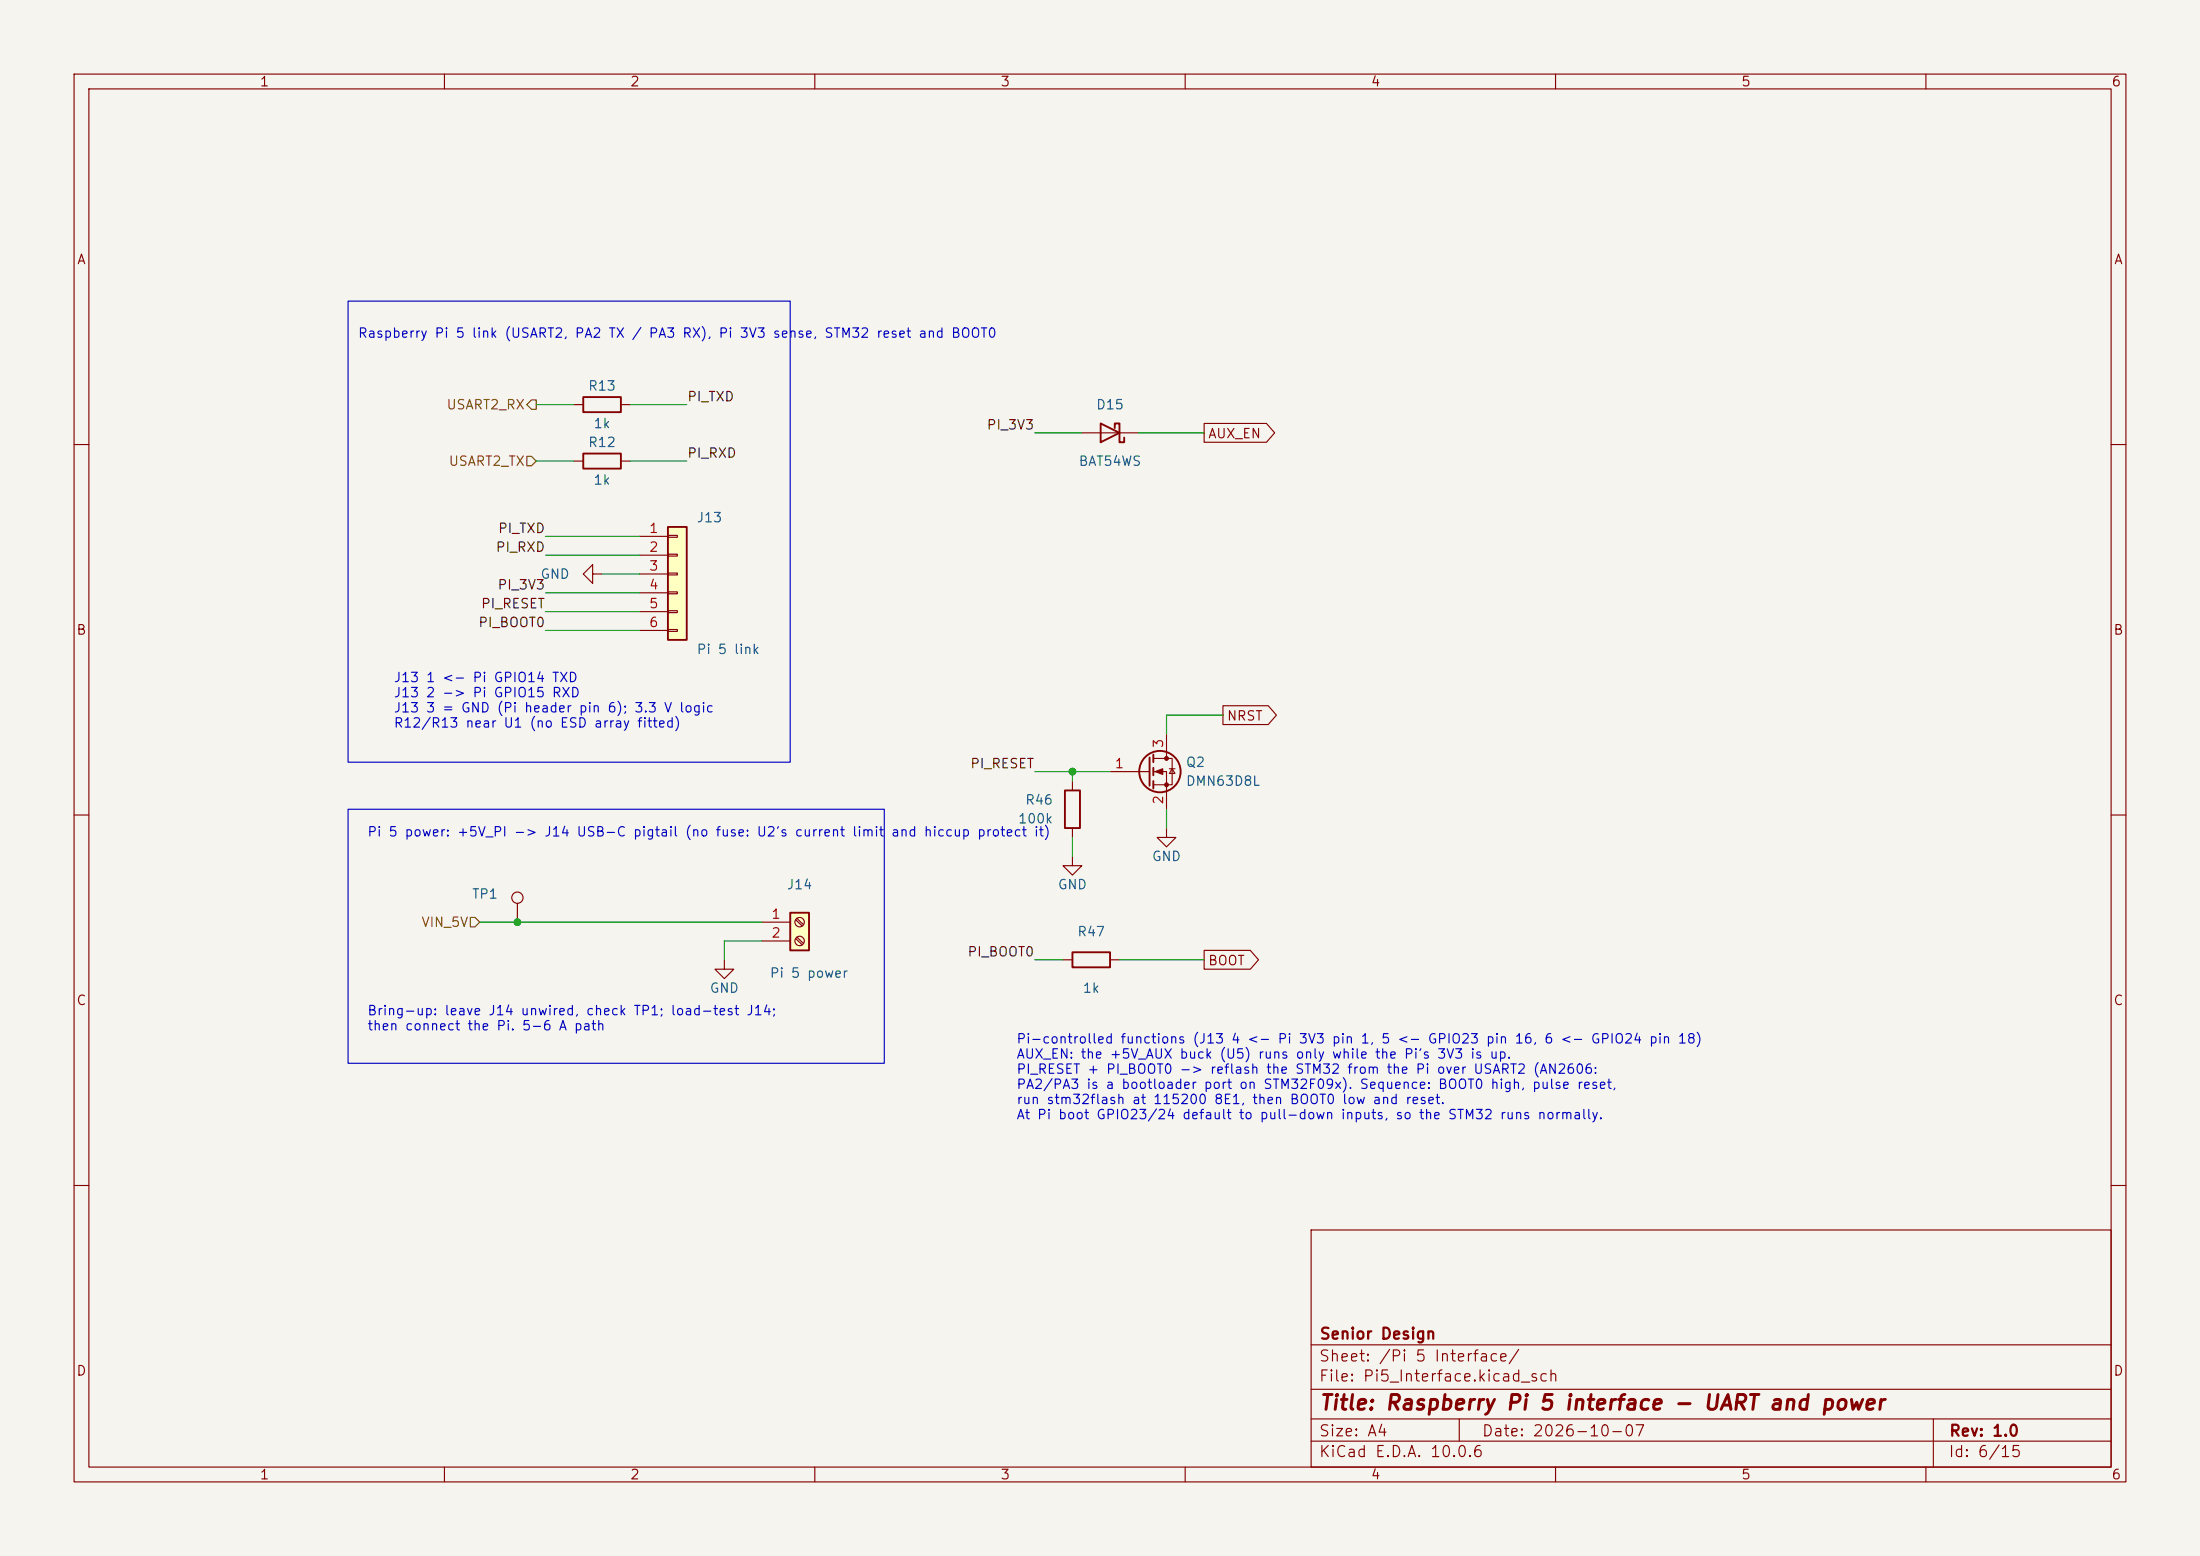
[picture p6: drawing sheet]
(kicad_sch
 (version 20260306)
 (generator "eeschema")
 (generator_version "10.0")
 (paper "A4")
 (title_block
  (title "Raspberry Pi 5 interface - UART and power")
  (date "2026-10-07")
  (rev "1.0")
  (company "Senior Design"))
 (lib_symbols
  (symbol "Connector:Screw_Terminal_01x02"
   (pin_names
    (offset 1.016) (hide yes)) (exclude_from_sim no) (in_bom yes) (on_board yes)
   (in_pos_files yes)
   (duplicate_pin_numbers_are_jumpers no)
   (property "Reference" "J" (at 0 2.54 0) (show_name no) (do_not_autoplace no) (effects (font (size 1.27 1.27))))
   (property "Value" "Screw_Terminal_01x02" (at 0 -5.08 0) (show_name no) (do_not_autoplace no) (effects (font (size 1.27 1.27))))
   (property "Footprint" "" (at 0 0 0) (show_name no) (do_not_autoplace no) (hide yes) (effects (font (size 1.27 1.27))))
   (property "Datasheet" "" (at 0 0 0) (show_name no) (do_not_autoplace no) (hide yes) (effects (font (size 1.27 1.27))))
   (property "Description" "Generic screw terminal, single row, 01x02, script generated (kicad-library-utils/schlib/autogen/connector/)" (at 0 0 0) (show_name no) (do_not_autoplace no) (hide yes) (effects (font (size 1.27 1.27))))
   (symbol "Screw_Terminal_01x02_1_1"
    (rectangle (start -1.27 1.27) (end 1.27 -3.81) (stroke (width 0.254) (type default)) (fill (type background)))
    (polyline (pts (xy -0.5334 0.3302) (xy 0.3302 -0.508)) (stroke (width 0.1524) (type default)) (fill (type none)))
    (polyline (pts (xy -0.5334 -2.2098) (xy 0.3302 -3.048)) (stroke (width 0.1524) (type default)) (fill (type none)))
    (polyline (pts (xy -0.3556 0.508) (xy 0.508 -0.3302)) (stroke (width 0.1524) (type default)) (fill (type none)))
    (polyline (pts (xy -0.3556 -2.032) (xy 0.508 -2.8702)) (stroke (width 0.1524) (type default)) (fill (type none)))
    (circle (center 0 0) (radius 0.635) (stroke (width 0.1524) (type default)) (fill (type none)))
    (circle (center 0 -2.54) (radius 0.635) (stroke (width 0.1524) (type default)) (fill (type none)))
    (pin passive line (at -5.08 0 0) (length 3.81) (name "Pin_1" (effects (font (size 1.27 1.27)))) (number "1" (effects (font (size 1.27 1.27)))))
    (pin passive line (at -5.08 -2.54 0) (length 3.81) (name "Pin_2" (effects (font (size 1.27 1.27)))) (number "2" (effects (font (size 1.27 1.27))))))
   (embedded_fonts no))
  (symbol "Connector:Screw_Terminal_01x03"
   (pin_names
    (offset 1.016) (hide yes)) (exclude_from_sim no) (in_bom yes) (on_board yes)
   (in_pos_files yes)
   (duplicate_pin_numbers_are_jumpers no)
   (property "Reference" "J" (at 0 5.08 0) (show_name no) (do_not_autoplace no) (effects (font (size 1.27 1.27))))
   (property "Value" "Screw_Terminal_01x03" (at 0 -5.08 0) (show_name no) (do_not_autoplace no) (effects (font (size 1.27 1.27))))
   (property "Footprint" "" (at 0 0 0) (show_name no) (do_not_autoplace no) (hide yes) (effects (font (size 1.27 1.27))))
   (property "Datasheet" "" (at 0 0 0) (show_name no) (do_not_autoplace no) (hide yes) (effects (font (size 1.27 1.27))))
   (property "Description" "Generic screw terminal, single row, 01x03, script generated (kicad-library-utils/schlib/autogen/connector/)" (at 0 0 0) (show_name no) (do_not_autoplace no) (hide yes) (effects (font (size 1.27 1.27))))
   (symbol "Screw_Terminal_01x03_1_1"
    (rectangle (start -1.27 3.81) (end 1.27 -3.81) (stroke (width 0.254) (type default)) (fill (type background)))
    (polyline (pts (xy -0.5334 2.8702) (xy 0.3302 2.032)) (stroke (width 0.1524) (type default)) (fill (type none)))
    (polyline (pts (xy -0.5334 0.3302) (xy 0.3302 -0.508)) (stroke (width 0.1524) (type default)) (fill (type none)))
    (polyline (pts (xy -0.5334 -2.2098) (xy 0.3302 -3.048)) (stroke (width 0.1524) (type default)) (fill (type none)))
    (polyline (pts (xy -0.3556 3.048) (xy 0.508 2.2098)) (stroke (width 0.1524) (type default)) (fill (type none)))
    (polyline (pts (xy -0.3556 0.508) (xy 0.508 -0.3302)) (stroke (width 0.1524) (type default)) (fill (type none)))
    (polyline (pts (xy -0.3556 -2.032) (xy 0.508 -2.8702)) (stroke (width 0.1524) (type default)) (fill (type none)))
    (circle (center 0 2.54) (radius 0.635) (stroke (width 0.1524) (type default)) (fill (type none)))
    (circle (center 0 0) (radius 0.635) (stroke (width 0.1524) (type default)) (fill (type none)))
    (circle (center 0 -2.54) (radius 0.635) (stroke (width 0.1524) (type default)) (fill (type none)))
    (pin passive line (at -5.08 2.54 0) (length 3.81) (name "Pin_1" (effects (font (size 1.27 1.27)))) (number "1" (effects (font (size 1.27 1.27)))))
    (pin passive line (at -5.08 0 0) (length 3.81) (name "Pin_2" (effects (font (size 1.27 1.27)))) (number "2" (effects (font (size 1.27 1.27)))))
    (pin passive line (at -5.08 -2.54 0) (length 3.81) (name "Pin_3" (effects (font (size 1.27 1.27)))) (number "3" (effects (font (size 1.27 1.27))))))
   (embedded_fonts no))
  (symbol "Connector:TestPoint"
   (pin_numbers (hide yes))
   (pin_names
    (offset 0.762) (hide yes)) (exclude_from_sim no) (in_bom yes) (on_board yes)
   (in_pos_files yes)
   (duplicate_pin_numbers_are_jumpers no)
   (property "Reference" "TP" (at 0 6.858 0) (show_name no) (do_not_autoplace no) (effects (font (size 1.27 1.27))))
   (property "Value" "TestPoint" (at 0 5.08 0) (show_name no) (do_not_autoplace no) (effects (font (size 1.27 1.27))))
   (property "Footprint" "" (at 5.08 0 0) (show_name no) (do_not_autoplace no) (hide yes) (effects (font (size 1.27 1.27))))
   (property "Datasheet" "" (at 5.08 0 0) (show_name no) (do_not_autoplace no) (hide yes) (effects (font (size 1.27 1.27))))
   (property "Description" "test point" (at 0 0 0) (show_name no) (do_not_autoplace no) (hide yes) (effects (font (size 1.27 1.27))))
   (symbol "TestPoint_0_1"
    (circle (center 0 3.302) (radius 0.762) (stroke (width 0) (type default)) (fill (type none))))
   (symbol "TestPoint_1_1"
    (pin passive line (at 0 0 90) (length 2.54) (name "1" (effects (font (size 1.27 1.27)))) (number "1" (effects (font (size 1.27 1.27))))))
   (embedded_fonts no))
  (symbol "Connector_Generic:Conn_01x06"
   (pin_names
    (offset 1.016) (hide yes)) (exclude_from_sim no) (in_bom yes) (on_board yes)
   (in_pos_files yes)
   (duplicate_pin_numbers_are_jumpers no)
   (property "Reference" "J" (at 0 7.62 0) (show_name no) (do_not_autoplace no) (effects (font (size 1.27 1.27))))
   (property "Value" "Conn_01x06" (at 0 -10.16 0) (show_name no) (do_not_autoplace no) (effects (font (size 1.27 1.27))))
   (property "Footprint" "" (at 0 0 0) (show_name no) (do_not_autoplace no) (hide yes) (effects (font (size 1.27 1.27))))
   (property "Datasheet" "" (at 0 0 0) (show_name no) (do_not_autoplace no) (hide yes) (effects (font (size 1.27 1.27))))
   (property "Description" "Generic connector, single row, 01x06, script generated (kicad-library-utils/schlib/autogen/connector/)" (at 0 0 0) (show_name no) (do_not_autoplace no) (hide yes) (effects (font (size 1.27 1.27))))
   (symbol "Conn_01x06_1_1"
    (rectangle (start -1.27 6.35) (end 1.27 -8.89) (stroke (width 0.254) (type default)) (fill (type background)))
    (rectangle (start -1.27 5.207) (end 0 4.953) (stroke (width 0.1524) (type default)) (fill (type none)))
    (rectangle (start -1.27 2.667) (end 0 2.413) (stroke (width 0.1524) (type default)) (fill (type none)))
    (rectangle (start -1.27 0.127) (end 0 -0.127) (stroke (width 0.1524) (type default)) (fill (type none)))
    (rectangle (start -1.27 -2.413) (end 0 -2.667) (stroke (width 0.1524) (type default)) (fill (type none)))
    (rectangle (start -1.27 -4.953) (end 0 -5.207) (stroke (width 0.1524) (type default)) (fill (type none)))
    (rectangle (start -1.27 -7.493) (end 0 -7.747) (stroke (width 0.1524) (type default)) (fill (type none)))
    (pin passive line (at -5.08 5.08 0) (length 3.81) (name "Pin_1" (effects (font (size 1.27 1.27)))) (number "1" (effects (font (size 1.27 1.27)))))
    (pin passive line (at -5.08 2.54 0) (length 3.81) (name "Pin_2" (effects (font (size 1.27 1.27)))) (number "2" (effects (font (size 1.27 1.27)))))
    (pin passive line (at -5.08 0 0) (length 3.81) (name "Pin_3" (effects (font (size 1.27 1.27)))) (number "3" (effects (font (size 1.27 1.27)))))
    (pin passive line (at -5.08 -2.54 0) (length 3.81) (name "Pin_4" (effects (font (size 1.27 1.27)))) (number "4" (effects (font (size 1.27 1.27)))))
    (pin passive line (at -5.08 -5.08 0) (length 3.81) (name "Pin_5" (effects (font (size 1.27 1.27)))) (number "5" (effects (font (size 1.27 1.27)))))
    (pin passive line (at -5.08 -7.62 0) (length 3.81) (name "Pin_6" (effects (font (size 1.27 1.27)))) (number "6" (effects (font (size 1.27 1.27))))))
   (embedded_fonts no))
  (symbol "Device:D_Schottky"
   (pin_numbers (hide yes))
   (pin_names
    (offset 1.016) (hide yes)) (exclude_from_sim no) (in_bom yes) (on_board yes)
   (in_pos_files yes)
   (duplicate_pin_numbers_are_jumpers no)
   (property "Reference" "D" (at 0 2.54 0) (show_name no) (do_not_autoplace no) (effects (font (size 1.27 1.27))))
   (property "Value" "D_Schottky" (at 0 -2.54 0) (show_name no) (do_not_autoplace no) (effects (font (size 1.27 1.27))))
   (property "Footprint" "" (at 0 0 0) (show_name no) (do_not_autoplace no) (hide yes) (effects (font (size 1.27 1.27))))
   (property "Datasheet" "" (at 0 0 0) (show_name no) (do_not_autoplace no) (hide yes) (effects (font (size 1.27 1.27))))
   (property "Description" "Schottky diode" (at 0 0 0) (show_name no) (do_not_autoplace no) (hide yes) (effects (font (size 1.27 1.27))))
   (symbol "D_Schottky_0_1"
    (polyline (pts (xy -1.905 0.635) (xy -1.905 1.27) (xy -1.27 1.27) (xy -1.27 -1.27) (xy -0.635 -1.27) (xy -0.635 -0.635)) (stroke (width 0.254) (type default)) (fill (type none)))
    (polyline (pts (xy 1.27 1.27) (xy 1.27 -1.27) (xy -1.27 0) (xy 1.27 1.27)) (stroke (width 0.254) (type default)) (fill (type none)))
    (polyline (pts (xy 1.27 0) (xy -1.27 0)) (stroke (width 0) (type default)) (fill (type none))))
   (symbol "D_Schottky_1_1"
    (pin passive line (at -3.81 0 0) (length 2.54) (name "K" (effects (font (size 1.27 1.27)))) (number "1" (effects (font (size 1.27 1.27)))))
    (pin passive line (at 3.81 0 180) (length 2.54) (name "A" (effects (font (size 1.27 1.27)))) (number "2" (effects (font (size 1.27 1.27))))))
   (embedded_fonts no))
  (symbol "Device:R"
   (pin_numbers (hide yes))
   (pin_names
    (offset 0)) (exclude_from_sim no) (in_bom yes) (on_board yes)
   (in_pos_files yes)
   (duplicate_pin_numbers_are_jumpers no)
   (property "Reference" "R" (at 2.032 0 90) (show_name no) (do_not_autoplace no) (effects (font (size 1.27 1.27))))
   (property "Value" "R" (at 0 0 90) (show_name no) (do_not_autoplace no) (effects (font (size 1.27 1.27))))
   (property "Footprint" "" (at -1.778 0 90) (show_name no) (do_not_autoplace no) (hide yes) (effects (font (size 1.27 1.27))))
   (property "Datasheet" "" (at 0 0 0) (show_name no) (do_not_autoplace no) (hide yes) (effects (font (size 1.27 1.27))))
   (property "Description" "Resistor" (at 0 0 0) (show_name no) (do_not_autoplace no) (hide yes) (effects (font (size 1.27 1.27))))
   (symbol "R_0_1"
    (rectangle (start -1.016 -2.54) (end 1.016 2.54) (stroke (width 0.254) (type default)) (fill (type none))))
   (symbol "R_1_1"
    (pin passive line (at 0 3.81 270) (length 1.27) (name "" (effects (font (size 1.27 1.27)))) (number "1" (effects (font (size 1.27 1.27)))))
    (pin passive line (at 0 -3.81 90) (length 1.27) (name "" (effects (font (size 1.27 1.27)))) (number "2" (effects (font (size 1.27 1.27))))))
   (embedded_fonts no))
  (symbol "Transistor_FET:2N7002"
   (pin_names
    (offset 0) (hide yes)) (exclude_from_sim no) (in_bom yes) (on_board yes)
   (in_pos_files yes)
   (duplicate_pin_numbers_are_jumpers no)
   (property "Reference" "Q" (at 5.08 1.905 0) (show_name no) (do_not_autoplace no) (effects (font (size 1.27 1.27)) (justify left)))
   (property "Value" "2N7002" (at 5.08 0 0) (show_name no) (do_not_autoplace no) (effects (font (size 1.27 1.27)) (justify left)))
   (property "Footprint" "Package_TO_SOT_SMD:SOT-23" (at 5.08 -1.905 0) (show_name no) (do_not_autoplace no) (hide yes) (effects (font (size 1.27 1.27)
    (italic yes)) (justify left)))
   (property "Datasheet" "https://www.onsemi.com/pub/Collateral/NDS7002A-D.PDF" (at 5.08 -3.81 0) (show_name no) (do_not_autoplace no) (hide yes) (effects (font (size 1.27 1.27)) (justify left)))
   (property "Description" "0.115A Id, 60V Vds, N-Channel MOSFET, SOT-23" (at 0 0 0) (show_name no) (do_not_autoplace no) (hide yes) (effects (font (size 1.27 1.27))))
   (symbol "2N7002_0_1"
    (polyline (pts (xy 0.254 1.905) (xy 0.254 -1.905)) (stroke (width 0.254) (type default)) (fill (type none)))
    (polyline (pts (xy 0.254 0) (xy -2.54 0)) (stroke (width 0) (type default)) (fill (type none)))
    (polyline (pts (xy 0.762 2.286) (xy 0.762 1.27)) (stroke (width 0.254) (type default)) (fill (type none)))
    (polyline (pts (xy 0.762 0.508) (xy 0.762 -0.508)) (stroke (width 0.254) (type default)) (fill (type none)))
    (polyline (pts (xy 0.762 -1.27) (xy 0.762 -2.286)) (stroke (width 0.254) (type default)) (fill (type none)))
    (polyline (pts (xy 0.762 -1.778) (xy 3.302 -1.778) (xy 3.302 1.778) (xy 0.762 1.778)) (stroke (width 0) (type default)) (fill (type none)))
    (polyline (pts (xy 1.016 0) (xy 2.032 0.381) (xy 2.032 -0.381) (xy 1.016 0)) (stroke (width 0) (type default)) (fill (type outline)))
    (circle (center 1.651 0) (radius 2.794) (stroke (width 0.254) (type default)) (fill (type none)))
    (polyline (pts (xy 2.54 2.54) (xy 2.54 1.778)) (stroke (width 0) (type default)) (fill (type none)))
    (circle (center 2.54 1.778) (radius 0.254) (stroke (width 0) (type default)) (fill (type outline)))
    (circle (center 2.54 -1.778) (radius 0.254) (stroke (width 0) (type default)) (fill (type outline)))
    (polyline (pts (xy 2.54 -2.54) (xy 2.54 0) (xy 0.762 0)) (stroke (width 0) (type default)) (fill (type none)))
    (polyline (pts (xy 2.921 0.381) (xy 3.683 0.381)) (stroke (width 0) (type default)) (fill (type none)))
    (polyline (pts (xy 3.302 0.381) (xy 2.921 -0.254) (xy 3.683 -0.254) (xy 3.302 0.381)) (stroke (width 0) (type default)) (fill (type none))))
   (symbol "2N7002_1_1"
    (pin input line (at -5.08 0 0) (length 2.54) (name "G" (effects (font (size 1.27 1.27)))) (number "1" (effects (font (size 1.27 1.27)))))
    (pin passive line (at 2.54 -5.08 90) (length 2.54) (name "S" (effects (font (size 1.27 1.27)))) (number "2" (effects (font (size 1.27 1.27)))))
    (pin passive line (at 2.54 5.08 270) (length 2.54) (name "D" (effects (font (size 1.27 1.27)))) (number "3" (effects (font (size 1.27 1.27))))))
   (embedded_fonts no))
  (symbol "power:GND"
   (power global)
   (pin_names
    (offset 0)) (exclude_from_sim no) (in_bom yes) (on_board yes)
   (in_pos_files yes)
   (duplicate_pin_numbers_are_jumpers no)
   (property "Reference" "#PWR" (at 0 -6.35 0) (show_name no) (do_not_autoplace no) (hide yes) (effects (font (size 1.27 1.27))))
   (property "Value" "GND" (at 0 -3.81 0) (show_name no) (do_not_autoplace no) (effects (font (size 1.27 1.27))))
   (property "Footprint" "" (at 0 0 0) (show_name no) (do_not_autoplace no) (hide yes) (effects (font (size 1.27 1.27))))
   (property "Datasheet" "" (at 0 0 0) (show_name no) (do_not_autoplace no) (hide yes) (effects (font (size 1.27 1.27))))
   (property "Description" "Power symbol creates a global label with name \"GND\" , ground" (at 0 0 0) (show_name no) (do_not_autoplace no) (hide yes) (effects (font (size 1.27 1.27))))
   (symbol "GND_0_1"
    (polyline (pts (xy 0 0) (xy 0 -1.27) (xy 1.27 -1.27) (xy 0 -2.54) (xy -1.27 -1.27) (xy 0 -1.27)) (stroke (width 0) (type default)) (fill (type none))))
   (symbol "GND_1_1"
    (pin power_in line (at 0 0 270) (length 0) (hide yes) (name "GND" (effects (font (size 1.27 1.27)))) (number "1" (effects (font (size 1.27 1.27))))))
   (embedded_fonts no)))
 (rectangle
  (start 46.99 40.64)
  (end 106.68 102.87)
  (stroke (width 0) (type default))
  (fill (type none)))
 (rectangle
  (start 46.99 109.22)
  (end 119.38 143.51)
  (stroke (width 0) (type default))
  (fill (type none)))
 (text "J13 1 <- Pi GPIO14 TXD\nJ13 2 -> Pi GPIO15 RXD\nJ13 3 = GND (Pi header pin 6); 3.3 V logic\nR12/R13 near U1 (no ESD array fitted)"
  (exclude_from_sim no)
  (at 53.09 90.93 0)
  (effects (font (size 1.27 1.27)) (justify left top)))
 (text "Raspberry Pi 5 link (USART2, PA2 TX / PA3 RX), Pi 3V3 sense, STM32 reset and BOOT0"
  (exclude_from_sim no)
  (at 48.26 44.45 0)
  (effects (font (size 1.27 1.27)) (justify left top)))
 (text "Bring-up: leave J14 unwired, check TP1; load-test J14;\nthen connect the Pi. 5-6 A path"
  (exclude_from_sim no)
  (at 49.53 135.89 0)
  (effects (font (size 1.27 1.27)) (justify left top)))
 (text "Pi 5 power: +5V_PI -> J14 USB-C pigtail (no fuse: U2's current limit and hiccup protect it)"
  (exclude_from_sim no)
  (at 49.53 111.76 0)
  (effects (font (size 1.27 1.27)) (justify left top)))
 (text "Pi-controlled functions (J13 4 <- Pi 3V3 pin 1, 5 <- GPIO23 pin 16, 6 <- GPIO24 pin 18)\nAUX_EN: the +5V_AUX buck (U5) runs only while the Pi's 3V3 is up.\nPI_RESET + PI_BOOT0 -> reflash the STM32 from the Pi over USART2 (AN2606:\nPA2/PA3 is a bootloader port on STM32F09x). Sequence: BOOT0 high, pulse reset,\nrun stm32flash at 115200 8E1, then BOOT0 low and reset.\nAt Pi boot GPIO23/24 default to pull-down inputs, so the STM32 runs normally."
  (exclude_from_sim no)
  (at 137.16 139.7 0)
  (effects (font (size 1.27 1.27)) (justify left top)))
 (junction
  (at 69.85 124.46)
  (diameter 0)
  (color 0 0 0 0))
 (junction
  (at 144.78 104.14)
  (diameter 0)
  (color 0 0 0 0))
 (wire
  (pts (xy 102.87 127) (xy 97.79 127))
  (stroke (width 0) (type default)))
 (wire
  (pts (xy 72.39 54.61) (xy 77.47 54.61))
  (stroke (width 0) (type default)))
 (wire
  (pts (xy 153.67 58.42) (xy 162.56 58.42))
  (stroke (width 0) (type default)))
 (wire
  (pts (xy 64.77 124.46) (xy 69.85 124.46))
  (stroke (width 0) (type default)))
 (wire
  (pts (xy 85.09 62.23) (xy 92.71 62.23))
  (stroke (width 0) (type default)))
 (wire
  (pts (xy 86.36 77.47) (xy 81.28 77.47))
  (stroke (width 0) (type default)))
 (wire
  (pts (xy 72.39 62.23) (xy 77.47 62.23))
  (stroke (width 0) (type default)))
 (wire
  (pts (xy 69.85 124.46) (xy 102.87 124.46))
  (stroke (width 0) (type default)))
 (wire
  (pts (xy 144.78 113.03) (xy 144.78 115.57))
  (stroke (width 0) (type default)))
 (wire
  (pts (xy 139.7 129.54) (xy 143.51 129.54))
  (stroke (width 0) (type default)))
 (wire
  (pts (xy 86.36 85.09) (xy 73.66 85.09))
  (stroke (width 0) (type default)))
 (wire
  (pts (xy 139.7 58.42) (xy 146.05 58.42))
  (stroke (width 0) (type default)))
 (wire
  (pts (xy 85.09 54.61) (xy 92.71 54.61))
  (stroke (width 0) (type default)))
 (wire
  (pts (xy 73.66 72.39) (xy 86.36 72.39))
  (stroke (width 0) (type default)))
 (wire
  (pts (xy 73.66 74.93) (xy 86.36 74.93))
  (stroke (width 0) (type default)))
 (wire
  (pts (xy 86.36 82.55) (xy 73.66 82.55))
  (stroke (width 0) (type default)))
 (wire
  (pts (xy 139.7 104.14) (xy 149.86 104.14))
  (stroke (width 0) (type default)))
 (wire
  (pts (xy 144.78 104.14) (xy 144.78 105.41))
  (stroke (width 0) (type default)))
 (wire
  (pts (xy 151.13 129.54) (xy 162.56 129.54))
  (stroke (width 0) (type default)))
 (wire
  (pts (xy 86.36 80.01) (xy 73.66 80.01))
  (stroke (width 0) (type default)))
 (wire
  (pts (xy 97.79 127) (xy 97.79 129.54))
  (stroke (width 0) (type default)))
 (wire
  (pts (xy 157.48 99.06) (xy 157.48 96.52))
  (stroke (width 0) (type default)))
 (wire
  (pts (xy 157.48 109.22) (xy 157.48 111.76))
  (stroke (width 0) (type default)))
 (wire
  (pts (xy 157.48 96.52) (xy 165.1 96.52))
  (stroke (width 0) (type default)))
 (label "PI_BOOT0"
  (at 73.66 85.09 180)
  (effects (font (size 1.27 1.27)) (justify right bottom)))
 (label "PI_3V3"
  (at 73.66 80.01 180)
  (effects (font (size 1.27 1.27)) (justify right bottom)))
 (label "PI_BOOT0"
  (at 139.7 129.54 180)
  (effects (font (size 1.27 1.27)) (justify right bottom)))
 (label "PI_RXD"
  (at 73.66 74.93 180)
  (effects (font (size 1.27 1.27)) (justify right bottom)))
 (label "PI_3V3"
  (at 139.7 58.42 180)
  (effects (font (size 1.27 1.27)) (justify right bottom)))
 (label "PI_TXD"
  (at 92.71 54.61 0)
  (effects (font (size 1.27 1.27)) (justify left bottom)))
 (label "PI_TXD"
  (at 73.66 72.39 180)
  (effects (font (size 1.27 1.27)) (justify right bottom)))
 (label "PI_RESET"
  (at 73.66 82.55 180)
  (effects (font (size 1.27 1.27)) (justify right bottom)))
 (label "PI_RXD"
  (at 92.71 62.23 0)
  (effects (font (size 1.27 1.27)) (justify left bottom)))
 (label "PI_RESET"
  (at 139.7 104.14 180)
  (effects (font (size 1.27 1.27)) (justify right bottom)))
 (global_label "BOOT"
  (shape output)
  (at 162.56 129.54 0)
  (fields_autoplaced yes)
  (effects (font (size 1.27 1.27)) (justify left))
  (property "Intersheetrefs" "${INTERSHEET_REFS}" (at 162.56 129.54 0) (hide yes) (show_name no) (do_not_autoplace no) (effects (font (size 1.27 1.27)))))
 (global_label "AUX_EN"
  (shape output)
  (at 162.56 58.42 0)
  (fields_autoplaced yes)
  (effects (font (size 1.27 1.27)) (justify left))
  (property "Intersheetrefs" "${INTERSHEET_REFS}" (at 162.56 58.42 0) (hide yes) (show_name no) (do_not_autoplace no) (effects (font (size 1.27 1.27)))))
 (global_label "NRST"
  (shape output)
  (at 165.1 96.52 0)
  (fields_autoplaced yes)
  (effects (font (size 1.27 1.27)) (justify left))
  (property "Intersheetrefs" "${INTERSHEET_REFS}" (at 165.1 96.52 0) (hide yes) (show_name no) (do_not_autoplace no) (effects (font (size 1.27 1.27)))))
 (hierarchical_label "VIN_5V"
  (shape input)
  (at 64.77 124.46 180)
  (effects (font (size 1.27 1.27)) (justify right)))
 (hierarchical_label "USART2_TX"
  (shape input)
  (at 72.39 62.23 180)
  (effects (font (size 1.27 1.27)) (justify right)))
 (hierarchical_label "USART2_RX"
  (shape output)
  (at 72.39 54.61 180)
  (effects (font (size 1.27 1.27)) (justify right)))
 (symbol
  (lib_id "Device:R")
  (at 81.28 62.23 90)
  (unit 1)
  (body_style 1)
  (exclude_from_sim no)
  (in_bom yes)
  (on_board yes)
  (in_pos_files yes)
  (dnp no)
  (property "Reference" "R12" (at 81.28 59.69 90) (show_name no) (do_not_autoplace no) (effects (font (size 1.27 1.27))))
  (property "Value" "1k" (at 81.28 64.77 90) (show_name no) (do_not_autoplace no) (effects (font (size 1.27 1.27))))
  (property "Footprint" "Resistor_SMD:R_0805_2012Metric" (at 81.28 62.23 0) (hide yes) (show_name no) (do_not_autoplace no) (effects (font (size 1.27 1.27))))
  (property "Datasheet" "~" (at 81.28 62.23 0) (hide yes) (show_name no) (do_not_autoplace no) (effects (font (size 1.27 1.27))))
  (property "Description" "Series 1k on UART TX (PA2 USART2_TX -> Pi RXD). Limits injection into PA2/PA3 (TTa, 5 mA max) if either side is unpowered, and stops the STM32 back-powering the Pi. Place near U1." (at 81.28 62.23 0) (hide yes) (show_name no) (do_not_autoplace no) (effects (font (size 1.27 1.27))))
  (pin "1")
  (pin "2"))
 (symbol
  (lib_id "power:GND")
  (at 97.79 129.54 0)
  (unit 1)
  (body_style 1)
  (exclude_from_sim no)
  (in_bom yes)
  (on_board yes)
  (in_pos_files yes)
  (dnp no)
  (property "Reference" "#PWR075" (at 97.79 137.16 0) (hide yes) (show_name no) (do_not_autoplace no) (effects (font (size 1.27 1.27))))
  (property "Value" "GND" (at 97.79 133.35 0) (show_name no) (do_not_autoplace no) (effects (font (size 1.27 1.27))))
  (property "Footprint" "" (at 97.79 129.54 0) (hide yes) (show_name no) (do_not_autoplace no) (effects (font (size 1.27 1.27))))
  (property "Datasheet" "" (at 97.79 129.54 0) (hide yes) (show_name no) (do_not_autoplace no) (effects (font (size 1.27 1.27))))
  (property "Description" "" (at 97.79 129.54 0) (hide yes) (show_name no) (do_not_autoplace no) (effects (font (size 1.27 1.27))))
  (pin "1"))
 (symbol
  (lib_id "power:GND")
  (at 157.48 111.76 0)
  (unit 1)
  (body_style 1)
  (exclude_from_sim no)
  (in_bom yes)
  (on_board yes)
  (in_pos_files yes)
  (dnp no)
  (property "Reference" "#PWR0163" (at 157.48 115.57 0) (hide yes) (show_name no) (do_not_autoplace no) (effects (font (size 1.27 1.27))))
  (property "Value" "GND" (at 157.48 115.57 0) (show_name no) (do_not_autoplace no) (effects (font (size 1.27 1.27))))
  (property "Footprint" "" (at 157.48 111.76 0) (hide yes) (show_name no) (do_not_autoplace no) (effects (font (size 1.27 1.27))))
  (property "Datasheet" "~" (at 157.48 111.76 0) (hide yes) (show_name no) (do_not_autoplace no) (effects (font (size 1.27 1.27))))
  (property "Description" "" (at 157.48 111.76 0) (hide yes) (show_name no) (do_not_autoplace no) (effects (font (size 1.27 1.27))))
  (pin "1"))
 (symbol
  (lib_id "Transistor_FET:2N7002")
  (at 154.94 104.14 0)
  (unit 1)
  (body_style 1)
  (exclude_from_sim no)
  (in_bom yes)
  (on_board yes)
  (in_pos_files yes)
  (dnp no)
  (property "Reference" "Q2" (at 160.02 102.87 0) (show_name no) (do_not_autoplace no) (effects (font (size 1.27 1.27)) (justify left)))
  (property "Value" "DMN63D8L" (at 160.02 105.41 0) (show_name no) (do_not_autoplace no) (effects (font (size 1.27 1.27)) (justify left)))
  (property "Footprint" "Package_TO_SOT_SMD:SOT-23" (at 154.94 104.14 0) (hide yes) (show_name no) (do_not_autoplace no) (effects (font (size 1.27 1.27))))
  (property "Datasheet" "https://www.diodes.com/assets/Datasheets/DMN63D8L.pdf" (at 154.94 104.14 0) (hide yes) (show_name no) (do_not_autoplace no) (effects (font (size 1.27 1.27))))
  (property "Description" "Lets the Pi reset the STM32: PI_RESET high pulls NRST low (open drain, so SW1 and the SWD probe still work). R46 keeps it off when the Pi is off or unplugged." (at 154.94 104.14 0) (hide yes) (show_name no) (do_not_autoplace no) (effects (font (size 1.27 1.27))))
  (property "Manufacturer" "Diodes Incorporated" (at 154.94 104.14 0) (hide yes) (show_name no) (do_not_autoplace no) (effects (font (size 1.27 1.27))))
  (property "MPN" "DMN63D8L-7" (at 154.94 104.14 0) (hide yes) (show_name no) (do_not_autoplace no) (effects (font (size 1.27 1.27))))
  (pin "1")
  (pin "2")
  (pin "3"))
 (symbol
  (lib_id "Device:R")
  (at 144.78 109.22 0)
  (unit 1)
  (body_style 1)
  (exclude_from_sim no)
  (in_bom yes)
  (on_board yes)
  (in_pos_files yes)
  (dnp no)
  (property "Reference" "R46" (at 142.24 107.95 0) (show_name no) (do_not_autoplace no) (effects (font (size 1.27 1.27)) (justify right)))
  (property "Value" "100k" (at 142.24 110.49 0) (show_name no) (do_not_autoplace no) (effects (font (size 1.27 1.27)) (justify right)))
  (property "Footprint" "Resistor_SMD:R_0805_2012Metric" (at 144.78 109.22 0) (hide yes) (show_name no) (do_not_autoplace no) (effects (font (size 1.27 1.27))))
  (property "Datasheet" "~" (at 144.78 109.22 0) (hide yes) (show_name no) (do_not_autoplace no) (effects (font (size 1.27 1.27))))
  (property "Description" "Q2 gate pull-down." (at 144.78 109.22 0) (hide yes) (show_name no) (do_not_autoplace no) (effects (font (size 1.27 1.27))))
  (pin "1")
  (pin "2"))
 (symbol
  (lib_id "power:GND")
  (at 81.28 77.47 270)
  (unit 1)
  (body_style 1)
  (exclude_from_sim no)
  (in_bom yes)
  (on_board yes)
  (in_pos_files yes)
  (dnp no)
  (property "Reference" "#PWR0160" (at 81.28 81.28 90) (hide yes) (show_name no) (do_not_autoplace no) (effects (font (size 1.27 1.27))))
  (property "Value" "GND" (at 74.93 77.47 90) (show_name no) (do_not_autoplace no) (effects (font (size 1.27 1.27))))
  (property "Footprint" "" (at 81.28 77.47 0) (hide yes) (show_name no) (do_not_autoplace no) (effects (font (size 1.27 1.27))))
  (property "Datasheet" "~" (at 81.28 77.47 0) (hide yes) (show_name no) (do_not_autoplace no) (effects (font (size 1.27 1.27))))
  (property "Description" "" (at 81.28 77.47 0) (hide yes) (show_name no) (do_not_autoplace no) (effects (font (size 1.27 1.27))))
  (pin "1"))
 (symbol
  (lib_id "Connector:TestPoint")
  (at 69.85 124.46 0)
  (unit 1)
  (body_style 1)
  (exclude_from_sim no)
  (in_bom yes)
  (on_board yes)
  (in_pos_files yes)
  (dnp no)
  (property "Reference" "TP1" (at 67.31 120.65 0) (show_name no) (do_not_autoplace no) (effects (font (size 1.27 1.27)) (justify right)))
  (property "Value" "+5V_PI" (at 69.85 128.27 0) (hide yes) (show_name no) (do_not_autoplace no) (effects (font (size 1.27 1.27))))
  (property "Footprint" "TestPoint:TestPoint_Keystone_5000-5004_Miniature" (at 69.85 124.46 0) (hide yes) (show_name no) (do_not_autoplace no) (effects (font (size 1.27 1.27))))
  (property "Datasheet" "https://www.keyelco.com/product-pdf.cfm?p=1309" (at 69.85 124.46 0) (hide yes) (show_name no) (do_not_autoplace no) (effects (font (size 1.27 1.27))))
  (property "Description" "+5V_PI test point at the U2 output: check the voltage here before wiring the Pi to J14." (at 69.85 124.46 0) (hide yes) (show_name no) (do_not_autoplace no) (effects (font (size 1.27 1.27))))
  (property "Manufacturer" "Keystone Electronics" (at 69.85 124.46 0) (hide yes) (show_name no) (do_not_autoplace no) (effects (font (size 1.27 1.27))))
  (property "MPN" "5000 (red miniature test loop)" (at 69.85 124.46 0) (hide yes) (show_name no) (do_not_autoplace no) (effects (font (size 1.27 1.27))))
  (pin "1"))
 (symbol
  (lib_id "Device:R")
  (at 147.32 129.54 90)
  (unit 1)
  (body_style 1)
  (exclude_from_sim no)
  (in_bom yes)
  (on_board yes)
  (in_pos_files yes)
  (dnp no)
  (property "Reference" "R47" (at 147.32 125.73 90) (show_name no) (do_not_autoplace no) (effects (font (size 1.27 1.27))))
  (property "Value" "1k" (at 147.32 133.35 90) (show_name no) (do_not_autoplace no) (effects (font (size 1.27 1.27))))
  (property "Footprint" "Resistor_SMD:R_0805_2012Metric" (at 147.32 129.54 0) (hide yes) (show_name no) (do_not_autoplace no) (effects (font (size 1.27 1.27))))
  (property "Datasheet" "~" (at 147.32 129.54 0) (hide yes) (show_name no) (do_not_autoplace no) (effects (font (size 1.27 1.27))))
  (property "Description" "Pi drives BOOT0 through 1k: overrides the R1 10k pull-down when high, and limits current if J4 is fitted at the same time." (at 147.32 129.54 0) (hide yes) (show_name no) (do_not_autoplace no) (effects (font (size 1.27 1.27))))
  (pin "1")
  (pin "2"))
 (symbol
  (lib_id "Device:D_Schottky")
  (at 149.86 58.42 180)
  (unit 1)
  (body_style 1)
  (exclude_from_sim no)
  (in_bom yes)
  (on_board yes)
  (in_pos_files yes)
  (dnp no)
  (property "Reference" "D15" (at 149.86 54.61 0) (show_name no) (do_not_autoplace no) (effects (font (size 1.27 1.27))))
  (property "Value" "BAT54WS" (at 149.86 62.23 0) (show_name no) (do_not_autoplace no) (effects (font (size 1.27 1.27))))
  (property "Footprint" "Diode_SMD:D_SOD-323" (at 149.86 58.42 0) (hide yes) (show_name no) (do_not_autoplace no) (effects (font (size 1.27 1.27))))
  (property "Datasheet" "https://www.vishay.com/docs/86465/bat54ws.pdf" (at 149.86 58.42 0) (hide yes) (show_name no) (do_not_autoplace no) (effects (font (size 1.27 1.27))))
  (property "Description" "Pi 3V3 drives U5 EN (AUX_EN) through this Schottky, so the AUX force-on jumper (J22) can never push +3V3 back into the Pi when it is off." (at 149.86 58.42 0) (hide yes) (show_name no) (do_not_autoplace no) (effects (font (size 1.27 1.27))))
  (property "Manufacturer" "Vishay" (at 149.86 58.42 0) (hide yes) (show_name no) (do_not_autoplace no) (effects (font (size 1.27 1.27))))
  (property "MPN" "BAT54WS-E3-18" (at 149.86 58.42 0) (hide yes) (show_name no) (do_not_autoplace no) (effects (font (size 1.27 1.27))))
  (pin "1")
  (pin "2"))
 (symbol
  (lib_id "power:GND")
  (at 144.78 115.57 0)
  (unit 1)
  (body_style 1)
  (exclude_from_sim no)
  (in_bom yes)
  (on_board yes)
  (in_pos_files yes)
  (dnp no)
  (property "Reference" "#PWR0162" (at 144.78 119.38 0) (hide yes) (show_name no) (do_not_autoplace no) (effects (font (size 1.27 1.27))))
  (property "Value" "GND" (at 144.78 119.38 0) (show_name no) (do_not_autoplace no) (effects (font (size 1.27 1.27))))
  (property "Footprint" "" (at 144.78 115.57 0) (hide yes) (show_name no) (do_not_autoplace no) (effects (font (size 1.27 1.27))))
  (property "Datasheet" "~" (at 144.78 115.57 0) (hide yes) (show_name no) (do_not_autoplace no) (effects (font (size 1.27 1.27))))
  (property "Description" "" (at 144.78 115.57 0) (hide yes) (show_name no) (do_not_autoplace no) (effects (font (size 1.27 1.27))))
  (pin "1"))
 (symbol
  (lib_id "Connector:Screw_Terminal_01x02")
  (at 107.95 124.46 0)
  (unit 1)
  (body_style 1)
  (exclude_from_sim no)
  (in_bom yes)
  (on_board yes)
  (in_pos_files yes)
  (dnp no)
  (property "Reference" "J14" (at 107.95 119.38 0) (show_name no) (do_not_autoplace no) (effects (font (size 1.27 1.27))))
  (property "Value" "Pi 5 power" (at 109.22 131.32 0) (show_name no) (do_not_autoplace no) (effects (font (size 1.27 1.27))))
  (property "Footprint" "TerminalBlock_Phoenix:TerminalBlock_Phoenix_MKDS-1,5-2_1x02_P5.00mm_Horizontal" (at 107.95 124.46 0) (hide yes) (show_name no) (do_not_autoplace no) (effects (font (size 1.27 1.27))))
  (property "Datasheet" "https://www.phoenixcontact.com/en-us/products/pcb-terminal-block-mkds-15-2-1715022" (at 107.95 124.46 0) (hide yes) (show_name no) (do_not_autoplace no) (effects (font (size 1.27 1.27))))
  (property "Description" "Pi 5 power out to a USB-C plug pigtail: 1 = PI_5V (pigtail VBUS, red), 2 = GND (black). Up to 5 A continuous." (at 107.95 124.46 0) (hide yes) (show_name no) (do_not_autoplace no) (effects (font (size 1.27 1.27))))
  (property "Manufacturer" "Phoenix Contact" (at 107.95 124.46 0) (hide yes) (show_name no) (do_not_autoplace no) (effects (font (size 1.27 1.27))))
  (property "MPN" "1715022 (MKDS 1,5/2, 5.0 mm pitch)" (at 107.95 124.46 0) (hide yes) (show_name no) (do_not_autoplace no) (effects (font (size 1.27 1.27))))
  (property "Rating" "17.5 A / 250 V (IEC), 26-14 AWG; used at 5 V, 5-6 A" (at 107.95 124.46 0) (hide yes) (show_name no) (do_not_autoplace no) (effects (font (size 1.27 1.27))))
  (pin "1")
  (pin "2"))
 (symbol
  (lib_id "Connector_Generic:Conn_01x06")
  (at 91.44 77.47 0)
  (unit 1)
  (body_style 1)
  (exclude_from_sim no)
  (in_bom yes)
  (on_board yes)
  (in_pos_files yes)
  (dnp no)
  (property "Reference" "J13" (at 93.98 69.85 0) (show_name no) (do_not_autoplace no) (effects (font (size 1.27 1.27)) (justify left)))
  (property "Value" "Pi 5 link" (at 93.98 87.63 0) (show_name no) (do_not_autoplace no) (effects (font (size 1.27 1.27)) (justify left)))
  (property "Footprint" "Connector_JST:JST_XH_S6B-XH-A_1x06_P2.50mm_Horizontal" (at 91.44 77.47 0) (hide yes) (show_name no) (do_not_autoplace no) (effects (font (size 1.27 1.27))))
  (property "Datasheet" "https://www.jst-mfg.com/product/pdf/eng/eXH.pdf" (at 91.44 77.47 0) (hide yes) (show_name no) (do_not_autoplace no) (effects (font (size 1.27 1.27))))
  (property "Description" "Link to the Raspberry Pi 5 GPIO header, JST XH 2.5 mm side-entry (XHP-6 housing): 1 = PI_TXD from Pi GPIO14 TXD (pin 8); 2 = PI_RXD to Pi GPIO15 RXD (pin 10); 3 = GND (pin 6); 4 = PI_3V3 from Pi 3V3 (pin 1), sense only; 5 = PI_RESET from Pi GPIO23 (pin 16), high resets the STM32; 6 = PI_BOOT0 from Pi GPIO24 (pin 18), high selects the ROM bootloader. 3.3 V logic." (at 91.44 77.47 0) (hide yes) (show_name no) (do_not_autoplace no) (effects (font (size 1.27 1.27))))
  (property "Manufacturer" "JST" (at 91.44 77.47 0) (hide yes) (show_name no) (do_not_autoplace no) (effects (font (size 1.27 1.27))))
  (property "MPN" "S6B-XH-A(LF)(SN)" (at 91.44 77.47 0) (hide yes) (show_name no) (do_not_autoplace no) (effects (font (size 1.27 1.27))))
  (property "Mating" "XHP-6 housing + 6x SXH-001T-P0.6 crimp (AWG 28-22)" (at 91.44 77.47 0) (hide yes) (show_name no) (do_not_autoplace no) (effects (font (size 1.27 1.27))))
  (pin "1")
  (pin "2")
  (pin "3")
  (pin "4")
  (pin "5")
  (pin "6"))
 (symbol
  (lib_id "Device:R")
  (at 81.28 54.61 90)
  (unit 1)
  (body_style 1)
  (exclude_from_sim no)
  (in_bom yes)
  (on_board yes)
  (in_pos_files yes)
  (dnp no)
  (property "Reference" "R13" (at 81.28 52.07 90) (show_name no) (do_not_autoplace no) (effects (font (size 1.27 1.27))))
  (property "Value" "1k" (at 81.28 57.15 90) (show_name no) (do_not_autoplace no) (effects (font (size 1.27 1.27))))
  (property "Footprint" "Resistor_SMD:R_0805_2012Metric" (at 81.28 54.61 0) (hide yes) (show_name no) (do_not_autoplace no) (effects (font (size 1.27 1.27))))
  (property "Datasheet" "~" (at 81.28 54.61 0) (hide yes) (show_name no) (do_not_autoplace no) (effects (font (size 1.27 1.27))))
  (property "Description" "Series 1k on UART RX (Pi TXD -> PA3 USART2_RX). Limits injection into PA3 (TTa, 5 mA max) when the Pi is powered and the STM32 is not. Place near U1." (at 81.28 54.61 0) (hide yes) (show_name no) (do_not_autoplace no) (effects (font (size 1.27 1.27))))
  (pin "1")
  (pin "2")))
